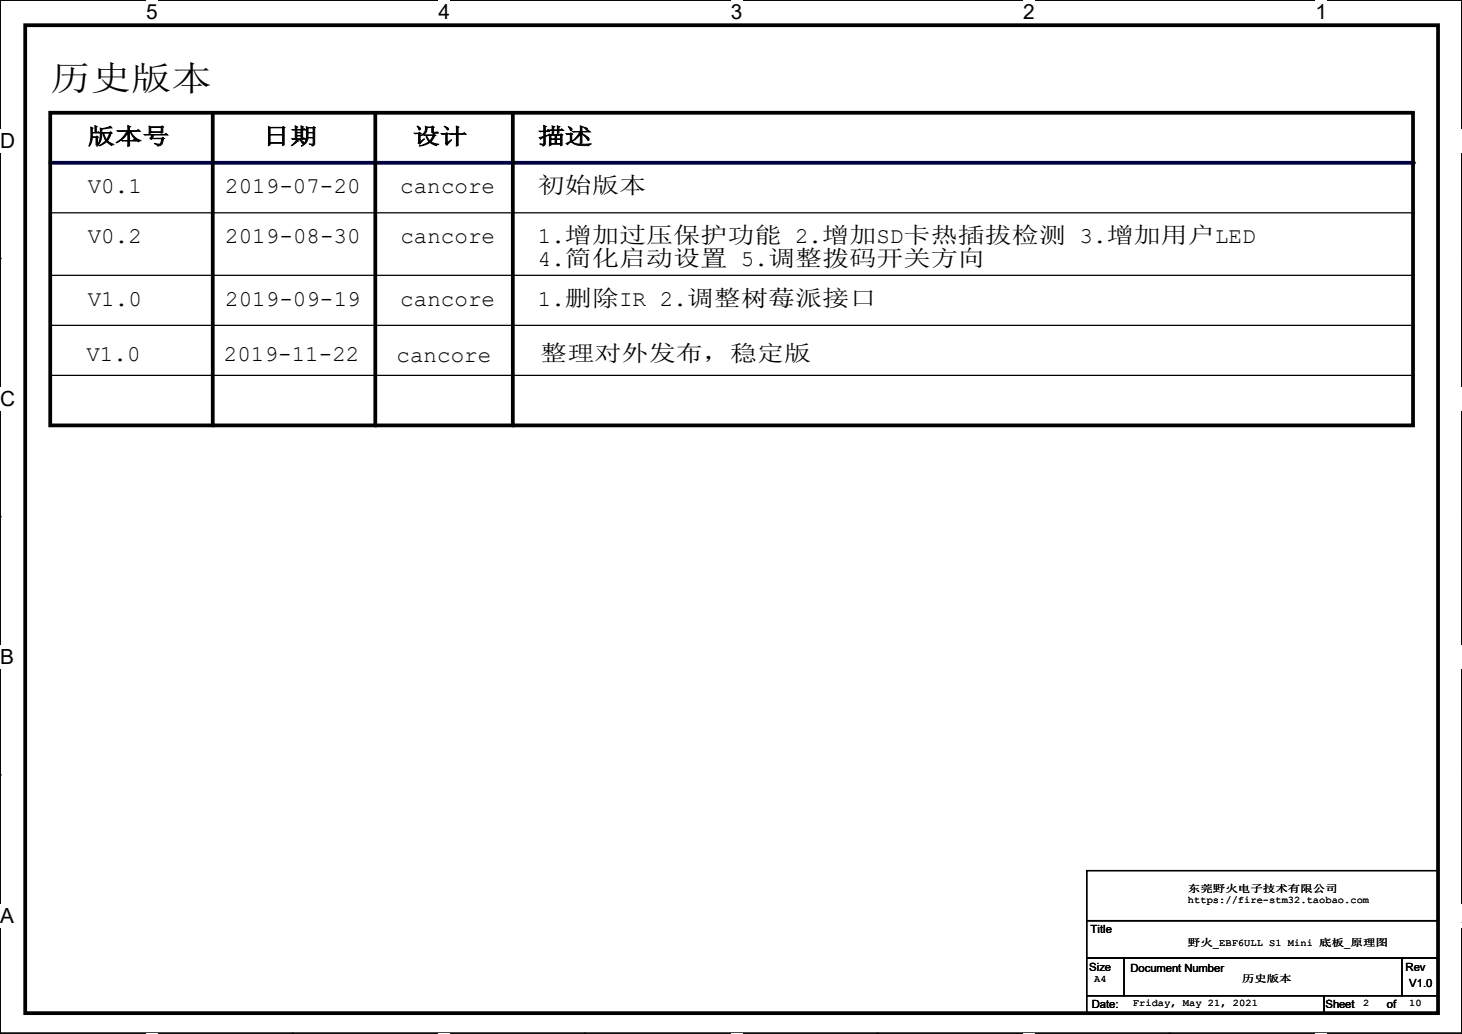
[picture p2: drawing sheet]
<svg xmlns="http://www.w3.org/2000/svg" width="297mm" height="210mm" viewBox="0 0 297 210" stroke-linecap="round" stroke-linejoin="round" font-family="sans-serif">
<path d="M0 0h297v209.8h-297z" fill="none" stroke="#000" stroke-width=".25"/>
<g fill="#fff">
<path d="M29.7 0h2.4v4.8h-2.4z"/>
<path d="M29.7 209.8h2.4v.2h-2.4z"/>
</g>
<path d="M59.4 0h.1M59.4 209.8h.1" fill="none" stroke="#000" stroke-width=".25"/>
<g fill="#fff">
<path d="M89.1 0h2.3v4.8h-2.3z"/>
<path d="M89.1 209.8h2.3v.2h-2.3z"/>
</g>
<path d="M118.8 0h.1M118.8 209.8h.1" fill="none" stroke="#000" stroke-width=".25"/>
<g fill="#fff">
<path d="M148.5 0h2.3v4.8h-2.3z"/>
<path d="M148.5 209.8h2.3v.2h-2.3z"/>
</g>
<path d="M178.2 0h.1M178.2 209.8h.1" fill="none" stroke="#000" stroke-width=".25"/>
<g fill="#fff">
<path d="M207.9 0h2.3v4.8h-2.3z"/>
<path d="M207.9 209.8h2.3v.2h-2.3z"/>
</g>
<path d="M237.6 0h.1M237.6 209.8h.1" fill="none" stroke="#000" stroke-width=".25"/>
<g fill="#fff">
<path d="M267.3 0h2.3v4.8h-2.3z"/>
<path d="M267.3 209.8h2.3v.2h-2.3z"/>
<path d="M0 26.2h3.1v4.8h-3.1z"/>
<path d="M297 26.2v4.8z"/>
<path d="M0 78.7h3.1v4.7h-3.1z"/>
<path d="M297 78.7v4.7z"/>
</g>
<path d="M0 52.5h.1M297 52.5h.1" fill="none" stroke="#000" stroke-width=".25"/>
<g fill="#fff">
<path d="M0 131.1h2.9v4.8h-2.9z"/>
<path d="M297 131.1v4.8z"/>
</g>
<path d="M0 104.9h.1M297 104.9h.1" fill="none" stroke="#000" stroke-width=".25"/>
<g fill="#fff">
<path d="M0 183.6h2.9v4.7h-2.9z"/>
<path d="M296.9 183.6h.1v4.7h-.1z"/>
</g>
<path d="M10.2 55.9h276.9M287.1 55.9h.1M0 157.4h.1M297 157.4h.1" fill="none" stroke="#000" stroke-width=".25"/>
<path d="M5.1 5.1h287v200.7h-287z" fill="none" stroke="#000" stroke-width=".76"/>
<path d="M10.2 33.1h276.9" fill="none" stroke="#000040" stroke-width=".76"/>
<circle cx="287.1" cy="33.1" r=".38" fill="#000040"/>
<g fill="none" stroke="#000" stroke-width=".25">
<path d="M10.2 43.2h276.9M287.1 43.2h.1M10.2 66.1h276.9M10.2 76.2h276.9M287.1 66.1h.1M287.1 76.2h.1M220.8 176.8h71.3v10.2h-71.3zM220.8 187h71.3v7.6h-71.3zM220.8 194.6h7.6v7.6h-7.6zM228.4 194.6h56.4v7.6h-56.4zM284.8 194.6h7.3v7.6h-7.3zM220.8 202.2h48.2v3.6h-48.2z"/>
<path d="M269 202.2h23.1v3.6h-23.1z"/>
</g>
<path d="M10.2 22.9h276.9v63.5h-276.9zM43.2 22.9v63.5M76.2 22.9v63.5M104.2 22.9v63.5" fill="none" stroke="#000" stroke-width=".76"/>
<g fill="#000">
<circle cx="43.2" cy="86.4" r=".38"/>
<circle cx="76.2" cy="86.4" r=".38"/>
<circle cx="104.2" cy="86.4" r=".38"/>
</g>
<text font-size="6.9" x="10.2" y="18.2">历史版本</text>
<g font-size="4.6">
<text x="17.8" y="29.3">版本号</text>
<text x="53.4" y="29.3">日期</text>
<text x="83.9" y="29.3">设计</text>
<text x="109.3" y="29.3">描述</text>
<text x="17.8" y="39.2">V0.1</text>
<text x="45.8" y="39.2">2019-07-20</text>
<text x="81.3" y="39.2">cancore</text>
<text x="109.3" y="39.2">初始版本</text>
<text x="17.8" y="49.4">V0.2</text>
<text x="45.8" y="49.4">2019-08-30</text>
<text x="81.3" y="49.4">cancore</text>
<text x="109.3" y="49.4">1.增加过压保护功能 2.增加SD卡热插拔检测 3.增加用户LED</text>
<text x="109.3" y="54">4.简化启动设置 5.调整拨码开关方向</text>
<text x="17.8" y="62.1">V1.0</text>
<text x="45.8" y="62.1">2019-09-19</text>
<text x="81.3" y="62.1">cancore</text>
<text x="109.3" y="62.1">1.删除IR 2.调整树莓派接口</text>
<text x="17.6" y="73.3">V1.0</text>
<text x="45.5" y="73.3">2019-11-22</text>
<text x="80.6" y="73.5">cancore</text>
<text x="109.8" y="73.3">整理对外发布，稳定版</text>
</g>
<g font-size="4.2">
<text x="29.7" y="3.9">5</text>
<text x="89.1" y="3.9">4</text>
<text x="148.5" y="3.9">3</text>
<text x="207.9" y="3.9">2</text>
<text x="267.3" y="3.9">1</text>
<text x="0" y="30.1">D</text>
<text x="0" y="82.5">C</text>
<text x="0" y="135">B</text>
<text x="0" y="187.4">A</text>
<text x="297" y="187.4">A</text>
</g>
<g font-size="2.3">
<text x="221.5" y="189.6">Title</text>
<text x="221.3" y="197.2">Size</text>
<text x="229.7" y="197.4">Document Number</text>
<text x="285.5" y="197.2">Rev</text>
<text x="286.3" y="200.5">V1.0</text>
<text x="221.8" y="204.8">Date:</text>
<text x="269.3" y="204.8">Sheet</text>
<text x="281.7" y="204.8">of</text>
</g>
<g font-size="2">
<text x="241.3" y="181.2">东莞野火电子技术有限公司</text>
<text x="241.3" y="183.5">https://fire-stm32.taobao.com</text>
<text x="241.3" y="192.1">野火_EBF6ULL S1 Mini 底板_原理图</text>
<text x="222.3" y="199.5">A4</text>
<text x="252.3" y="199.5">历史版本</text>
<text x="230.2" y="204.3">Friday, May 21, 2021</text>
<text x="276.9" y="204.3">2</text>
<text x="286.3" y="204.3">10</text>
</g>
</svg>
